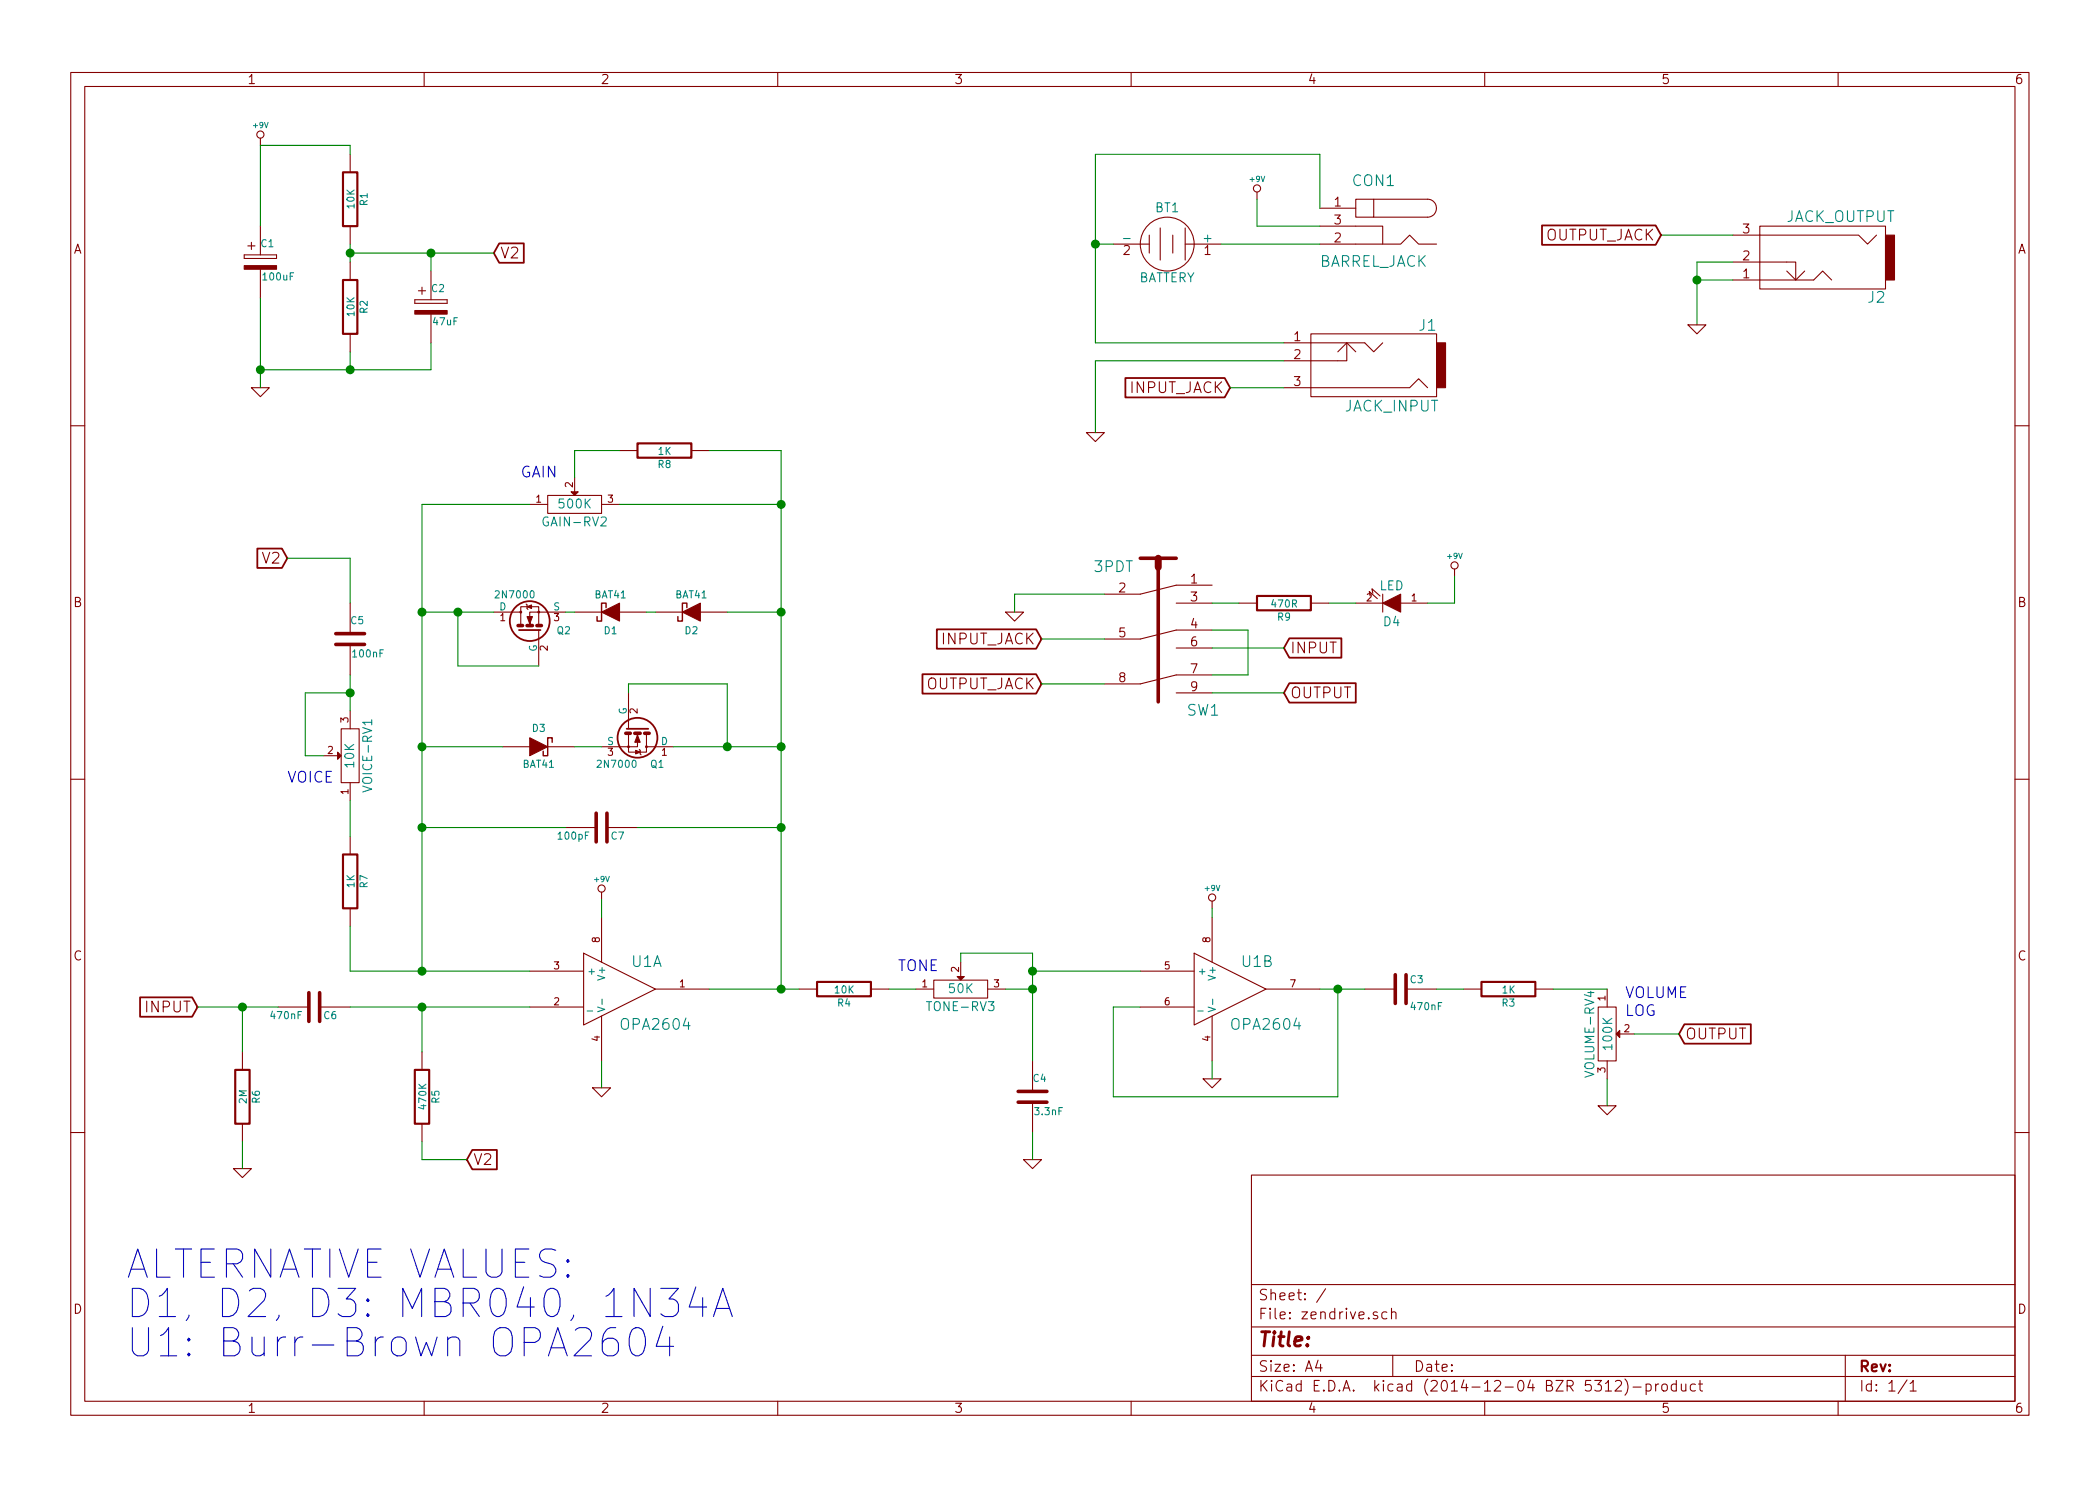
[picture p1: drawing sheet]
EESchema Schematic File Version 2
LIBS:power
LIBS:device
LIBS:transistors
LIBS:conn
LIBS:linear
LIBS:regul
LIBS:74xx
LIBS:cmos4000
LIBS:adc-dac
LIBS:memory
LIBS:xilinx
LIBS:special
LIBS:microcontrollers
LIBS:dsp
LIBS:microchip
LIBS:analog_switches
LIBS:motorola
LIBS:texas
LIBS:intel
LIBS:audio
LIBS:interface
LIBS:digital-audio
LIBS:philips
LIBS:display
LIBS:cypress
LIBS:siliconi
LIBS:opto
LIBS:atmel
LIBS:contrib
LIBS:valves
LIBS:zendrive-cache
EELAYER 25 0
EELAYER END
$Descr A4 11693 8268
encoding utf-8
Sheet 1 1
Title ""
Date ""
Rev ""
Comp ""
Comment1 ""
Comment2 ""
Comment3 ""
Comment4 ""
$EndDescr
$Comp
L LM193 U1
U 1 1
P 3450 5500
F 0 "U1" H 3600 5650 60  0000 C CNN
F 1 "OPA2604" H 3650 5300 60  0000 C CNN
F 2 "Sockets_DIP:DIP-8__300_ELL" H 3450 5500 60  0001 C CNN
F 3 "" H 3450 5500 60  0000 C CNN
	1    3450 5500
	1    0    0    -1  
$EndComp
$Comp
L LM193 U1
U 2 1
P 6850 5500
F 0 "U1" H 7000 5650 60  0000 C CNN
F 1 "OPA2604" H 7050 5300 60  0000 C CNN
F 2 "Sockets_DIP:DIP-8__300_ELL" H 6850 5500 60  0001 C CNN
F 3 "" H 6850 5500 60  0000 C CNN
	2    6850 5500
	1    0    0    -1  
$EndComp
$Comp
L +9V #PWR01
U 1 1
P 1450 800
F 0 "#PWR01" H 1450 770 20  0001 C CNN
F 1 "+9V" H 1450 910 30  0000 C CNN
F 2 "" H 1450 800 60  0000 C CNN
F 3 "" H 1450 800 60  0000 C CNN
	1    1450 800 
	1    0    0    -1  
$EndComp
$Comp
L GND #PWR02
U 1 1
P 1450 2150
F 0 "#PWR02" H 1450 2150 30  0001 C CNN
F 1 "GND" H 1450 2080 30  0001 C CNN
F 2 "" H 1450 2150 60  0000 C CNN
F 3 "" H 1450 2150 60  0000 C CNN
	1    1450 2150
	1    0    0    -1  
$EndComp
$Comp
L CP2 C1
U 1 1
P 1450 1450
F 0 "C1" H 1450 1550 40  0000 L CNN
F 1 "100uF" H 1456 1365 40  0000 L CNN
F 2 "Capacitors_SMD:c_elec_6.3x5.3" H 1488 1300 30  0001 C CNN
F 3 "" H 1450 1450 60  0000 C CNN
	1    1450 1450
	1    0    0    -1  
$EndComp
$Comp
L CP2 C2
U 1 1
P 2400 1700
F 0 "C2" H 2400 1800 40  0000 L CNN
F 1 "47uF" H 2406 1615 40  0000 L CNN
F 2 "Capacitors_SMD:c_elec_5x5.3" H 2438 1550 30  0001 C CNN
F 3 "" H 2400 1700 60  0000 C CNN
	1    2400 1700
	1    0    0    -1  
$EndComp
$Comp
L R R1
U 1 1
P 1950 1100
F 0 "R1" V 2030 1100 40  0000 C CNN
F 1 "10K" V 1957 1101 40  0000 C CNN
F 2 "Resistors_SMD:R_1206_HandSoldering" V 1880 1100 30  0001 C CNN
F 3 "" H 1950 1100 30  0000 C CNN
	1    1950 1100
	1    0    0    -1  
$EndComp
$Comp
L R R2
U 1 1
P 1950 1700
F 0 "R2" V 2030 1700 40  0000 C CNN
F 1 "10K" V 1957 1701 40  0000 C CNN
F 2 "Resistors_SMD:R_1206_HandSoldering" V 1880 1700 30  0001 C CNN
F 3 "" H 1950 1700 30  0000 C CNN
	1    1950 1700
	1    0    0    -1  
$EndComp
Text GLabel 2750 1400 2    60   Input ~ 0
V2
$Comp
L JACK_2P J1
U 1 1
P 7600 2000
F 0 "J1" H 7250 1800 60  0000 C CNN
F 1 "JACK_INPUT" H 7450 2250 60  0000 C CNN
F 2 "" H 7600 2000 60  0001 C CNN
F 3 "" H 7600 2000 60  0000 C CNN
	1    7600 2000
	-1   0    0    1   
$EndComp
$Comp
L BARREL_JACK CON1
U 1 1
P 7650 1250
F 0 "CON1" H 7650 1500 60  0000 C CNN
F 1 "BARREL_JACK" H 7650 1050 60  0000 C CNN
F 2 "Connect:BARREL_JACK" H 7650 1250 60  0001 C CNN
F 3 "" H 7650 1250 60  0000 C CNN
	1    7650 1250
	-1   0    0    -1  
$EndComp
$Comp
L BATTERY BT1
U 1 1
P 6500 1350
F 0 "BT1" H 6500 1550 50  0000 C CNN
F 1 "BATTERY" H 6500 1160 50  0000 C CNN
F 2 "" H 6500 1350 60  0001 C CNN
F 3 "" H 6500 1350 60  0000 C CNN
	1    6500 1350
	-1   0    0    -1  
$EndComp
Text GLabel 1600 3100 0    60   Input ~ 0
V2
$Comp
L C C5
U 1 1
P 1950 3550
F 0 "C5" H 1950 3650 40  0000 L CNN
F 1 "100nF" H 1956 3465 40  0000 L CNN
F 2 "Capacitors_ThroughHole:Capacitor7.5MMDiscRM5" H 1988 3400 30  0001 C CNN
F 3 "" H 1950 3550 60  0000 C CNN
	1    1950 3550
	1    0    0    -1  
$EndComp
$Comp
L POT VOICE-RV1
U 1 1
P 1950 4200
F 0 "VOICE-RV1" H 1950 4100 50  0000 C CNN
F 1 "10K" H 1950 4200 50  0000 C CNN
F 2 "" H 1950 4200 60  0001 C CNN
F 3 "" H 1950 4200 60  0000 C CNN
	1    1950 4200
	0    -1   -1   0   
$EndComp
$Comp
L R R7
U 1 1
P 1950 4900
F 0 "R7" V 2030 4900 40  0000 C CNN
F 1 "1K" V 1957 4901 40  0000 C CNN
F 2 "Resistors_SMD:R_1206_HandSoldering" V 1880 4900 30  0001 C CNN
F 3 "" H 1950 4900 30  0000 C CNN
	1    1950 4900
	1    0    0    -1  
$EndComp
$Comp
L GND #PWR03
U 1 1
P 3350 6050
F 0 "#PWR03" H 3350 6050 30  0001 C CNN
F 1 "GND" H 3350 5980 30  0001 C CNN
F 2 "" H 3350 6050 60  0000 C CNN
F 3 "" H 3350 6050 60  0000 C CNN
	1    3350 6050
	1    0    0    -1  
$EndComp
$Comp
L +9V #PWR04
U 1 1
P 3350 5000
F 0 "#PWR04" H 3350 4970 20  0001 C CNN
F 1 "+9V" H 3350 5110 30  0000 C CNN
F 2 "" H 3350 5000 60  0000 C CNN
F 3 "" H 3350 5000 60  0000 C CNN
	1    3350 5000
	1    0    0    -1  
$EndComp
Text GLabel 1100 5600 0    60   Input ~ 0
INPUT
$Comp
L C C6
U 1 1
P 1750 5600
F 0 "C6" V 1800 5650 40  0000 L CNN
F 1 "470nF" V 1800 5350 40  0000 L CNN
F 2 "Capacitors_ThroughHole:Capacitor7.5MMDiscRM5" H 1788 5450 30  0001 C CNN
F 3 "" H 1750 5600 60  0000 C CNN
	1    1750 5600
	0    1    1    0   
$EndComp
$Comp
L R R6
U 1 1
P 1350 6100
F 0 "R6" V 1430 6100 40  0000 C CNN
F 1 "2M" V 1357 6101 40  0000 C CNN
F 2 "Resistors_SMD:R_1206_HandSoldering" V 1280 6100 30  0001 C CNN
F 3 "" H 1350 6100 30  0000 C CNN
	1    1350 6100
	1    0    0    -1  
$EndComp
$Comp
L R R5
U 1 1
P 2350 6100
F 0 "R5" V 2430 6100 40  0000 C CNN
F 1 "470K" V 2357 6101 40  0000 C CNN
F 2 "Resistors_SMD:R_1206_HandSoldering" V 2280 6100 30  0001 C CNN
F 3 "" H 2350 6100 30  0000 C CNN
	1    2350 6100
	1    0    0    -1  
$EndComp
$Comp
L GND #PWR05
U 1 1
P 1350 6500
F 0 "#PWR05" H 1350 6500 30  0001 C CNN
F 1 "GND" H 1350 6430 30  0001 C CNN
F 2 "" H 1350 6500 60  0000 C CNN
F 3 "" H 1350 6500 60  0000 C CNN
	1    1350 6500
	1    0    0    -1  
$EndComp
Text GLabel 2600 6450 2    60   Input ~ 0
V2
$Comp
L POT GAIN-RV2
U 1 1
P 3200 2800
F 0 "GAIN-RV2" H 3200 2700 50  0000 C CNN
F 1 "500K" H 3200 2800 50  0000 C CNN
F 2 "" H 3200 2800 60  0001 C CNN
F 3 "" H 3200 2800 60  0000 C CNN
	1    3200 2800
	1    0    0    -1  
$EndComp
$Comp
L BS107 Q2
U 1 1
P 2950 3500
F 0 "Q2" V 2950 3351 40  0000 R CNN
F 1 "2N7000" V 3150 3700 40  0000 R CNN
F 2 "Housings_TO-92:TO-92-FET-inline-narrow-oval-SGD" V 2900 3650 29  0001 C CNN
F 3 "" H 2950 3500 60  0000 C CNN
	1    2950 3500
	0    -1   -1   0   
$EndComp
$Comp
L BS107 Q1
U 1 1
P 3550 4050
F 0 "Q1" V 3750 4200 40  0000 R CNN
F 1 "2N7000" V 3750 4050 40  0000 R CNN
F 2 "Housings_TO-92:TO-92-FET-inline-narrow-oval-SGD" V 3500 4200 29  0001 C CNN
F 3 "" H 3550 4050 60  0000 C CNN
	1    3550 4050
	0    1    1    0   
$EndComp
$Comp
L DIODESCH D1
U 1 1
P 3400 3400
F 0 "D1" H 3400 3500 40  0000 C CNN
F 1 "BAT41" H 3400 3300 40  0000 C CNN
F 2 "Diodes_ThroughHole:Diode_DO-35_SOD27_Horizontal_RM10" H 3400 3400 60  0001 C CNN
F 3 "" H 3400 3400 60  0000 C CNN
	1    3400 3400
	-1   0    0    1   
$EndComp
$Comp
L DIODESCH D2
U 1 1
P 3850 3400
F 0 "D2" H 3850 3500 40  0000 C CNN
F 1 "BAT41" H 3850 3300 40  0000 C CNN
F 2 "Diodes_ThroughHole:Diode_DO-35_SOD27_Horizontal_RM10" H 3850 3400 60  0001 C CNN
F 3 "" H 3850 3400 60  0000 C CNN
	1    3850 3400
	-1   0    0    1   
$EndComp
$Comp
L DIODESCH D3
U 1 1
P 3000 4150
F 0 "D3" H 3000 4250 40  0000 C CNN
F 1 "BAT41" H 3000 4050 40  0000 C CNN
F 2 "Diodes_ThroughHole:Diode_DO-35_SOD27_Horizontal_RM10" H 3000 4150 60  0001 C CNN
F 3 "" H 3000 4150 60  0000 C CNN
	1    3000 4150
	1    0    0    -1  
$EndComp
$Comp
L C C7
U 1 1
P 3350 4600
F 0 "C7" V 3400 4650 40  0000 L CNN
F 1 "100pF" V 3400 4350 40  0000 L CNN
F 2 "Capacitors_ThroughHole:Capacitor7.5MMDiscRM5" H 3388 4450 30  0001 C CNN
F 3 "" H 3350 4600 60  0000 C CNN
	1    3350 4600
	0    1    1    0   
$EndComp
$Comp
L R R8
U 1 1
P 3700 2500
F 0 "R8" V 3780 2500 40  0000 C CNN
F 1 "1K" V 3707 2501 40  0000 C CNN
F 2 "Resistors_SMD:R_1206_HandSoldering" V 3630 2500 30  0001 C CNN
F 3 "" H 3700 2500 30  0000 C CNN
	1    3700 2500
	0    1    1    0   
$EndComp
Text Notes 2900 2650 0    60   ~ 0
GAIN
Text Notes 1600 4350 0    60   ~ 0
VOICE
Text Notes 5000 5400 0    60   ~ 0
TONE
$Comp
L R R4
U 1 1
P 4700 5500
F 0 "R4" V 4780 5500 40  0000 C CNN
F 1 "10K" V 4707 5501 40  0000 C CNN
F 2 "Resistors_SMD:R_1206_HandSoldering" V 4630 5500 30  0001 C CNN
F 3 "" H 4700 5500 30  0000 C CNN
	1    4700 5500
	0    1    1    0   
$EndComp
$Comp
L POT TONE-RV3
U 1 1
P 5350 5500
F 0 "TONE-RV3" H 5350 5400 50  0000 C CNN
F 1 "50K" H 5350 5500 50  0000 C CNN
F 2 "" H 5350 5500 60  0001 C CNN
F 3 "" H 5350 5500 60  0000 C CNN
	1    5350 5500
	1    0    0    -1  
$EndComp
$Comp
L C C4
U 1 1
P 5750 6100
F 0 "C4" H 5750 6200 40  0000 L CNN
F 1 "3.3nF" H 5756 6015 40  0000 L CNN
F 2 "Capacitors_ThroughHole:Capacitor3MMDiscRM2.5" H 5788 5950 30  0001 C CNN
F 3 "" H 5750 6100 60  0000 C CNN
	1    5750 6100
	1    0    0    -1  
$EndComp
$Comp
L GND #PWR06
U 1 1
P 5750 6450
F 0 "#PWR06" H 5750 6450 30  0001 C CNN
F 1 "GND" H 5750 6380 30  0001 C CNN
F 2 "" H 5750 6450 60  0000 C CNN
F 3 "" H 5750 6450 60  0000 C CNN
	1    5750 6450
	1    0    0    -1  
$EndComp
$Comp
L GND #PWR07
U 1 1
P 6750 6000
F 0 "#PWR07" H 6750 6000 30  0001 C CNN
F 1 "GND" H 6750 5930 30  0001 C CNN
F 2 "" H 6750 6000 60  0000 C CNN
F 3 "" H 6750 6000 60  0000 C CNN
	1    6750 6000
	1    0    0    -1  
$EndComp
$Comp
L +9V #PWR08
U 1 1
P 6750 5050
F 0 "#PWR08" H 6750 5020 20  0001 C CNN
F 1 "+9V" H 6750 5160 30  0000 C CNN
F 2 "" H 6750 5050 60  0000 C CNN
F 3 "" H 6750 5050 60  0000 C CNN
	1    6750 5050
	1    0    0    -1  
$EndComp
$Comp
L C C3
U 1 1
P 7800 5500
F 0 "C3" V 7750 5550 40  0000 L CNN
F 1 "470nF" V 7900 5550 40  0000 L CNN
F 2 "Capacitors_ThroughHole:Capacitor7.5MMDiscRM5" H 7838 5350 30  0001 C CNN
F 3 "" H 7800 5500 60  0000 C CNN
	1    7800 5500
	0    1    1    0   
$EndComp
$Comp
L R R3
U 1 1
P 8400 5500
F 0 "R3" V 8480 5500 40  0000 C CNN
F 1 "1K" V 8407 5501 40  0000 C CNN
F 2 "Resistors_SMD:R_1206_HandSoldering" V 8330 5500 30  0001 C CNN
F 3 "" H 8400 5500 30  0000 C CNN
	1    8400 5500
	0    1    1    0   
$EndComp
$Comp
L POT VOLUME-RV4
U 1 1
P 8950 5750
F 0 "VOLUME-RV4" H 8950 5650 50  0000 C CNN
F 1 "100K" H 8950 5750 50  0000 C CNN
F 2 "" H 8950 5750 60  0001 C CNN
F 3 "" H 8950 5750 60  0000 C CNN
	1    8950 5750
	0    1    1    0   
$EndComp
$Comp
L GND #PWR09
U 1 1
P 8950 6150
F 0 "#PWR09" H 8950 6150 30  0001 C CNN
F 1 "GND" H 8950 6080 30  0001 C CNN
F 2 "" H 8950 6150 60  0000 C CNN
F 3 "" H 8950 6150 60  0000 C CNN
	1    8950 6150
	1    0    0    -1  
$EndComp
Text GLabel 9350 5750 2    60   Input ~ 0
OUTPUT
$Comp
L +9V #PWR010
U 1 1
P 7000 1100
F 0 "#PWR010" H 7000 1070 20  0001 C CNN
F 1 "+9V" H 7000 1210 30  0000 C CNN
F 2 "" H 7000 1100 60  0000 C CNN
F 3 "" H 7000 1100 60  0000 C CNN
	1    7000 1100
	1    0    0    -1  
$EndComp
$Comp
L JACK_2P J2
U 1 1
P 10100 1450
F 0 "J2" H 9750 1250 60  0000 C CNN
F 1 "JACK_OUTPUT" H 9950 1700 60  0000 C CNN
F 2 "" H 10100 1450 60  0001 C CNN
F 3 "" H 10100 1450 60  0000 C CNN
	1    10100 1450
	-1   0    0    -1  
$EndComp
Wire Wire Line
	1450 800  1450 1250
Wire Wire Line
	1450 1650 1450 2150
Wire Wire Line
	1950 1950 1950 2050
Wire Wire Line
	1450 2050 2400 2050
Connection ~ 1450 2050
Wire Wire Line
	1950 1450 1950 1350
Wire Wire Line
	1950 850  1950 800 
Wire Wire Line
	1950 800  1450 800 
Wire Wire Line
	1950 1400 2750 1400
Wire Wire Line
	2400 1400 2400 1500
Connection ~ 1950 1400
Wire Wire Line
	2400 2050 2400 1900
Connection ~ 1950 2050
Connection ~ 2400 1400
Wire Wire Line
	1600 3100 1950 3100
Wire Wire Line
	1950 3100 1950 3350
Wire Wire Line
	1950 3750 1950 3950
Wire Wire Line
	1950 4450 1950 4650
Wire Wire Line
	1950 5150 1950 5400
Wire Wire Line
	1950 5400 2950 5400
Wire Wire Line
	1800 4200 1700 4200
Wire Wire Line
	1700 4200 1700 3850
Wire Wire Line
	1700 3850 1950 3850
Connection ~ 1950 3850
Wire Wire Line
	3350 5900 3350 6050
Wire Wire Line
	3350 5000 3350 5100
Wire Wire Line
	1100 5600 1550 5600
Wire Wire Line
	1350 5850 1350 5600
Connection ~ 1350 5600
Wire Wire Line
	1950 5600 2950 5600
Wire Wire Line
	2350 5600 2350 5850
Connection ~ 2350 5600
Wire Wire Line
	1350 6350 1350 6500
Wire Wire Line
	2350 6350 2350 6450
Wire Wire Line
	2350 6450 2600 6450
Wire Wire Line
	2950 2800 2350 2800
Wire Wire Line
	2350 2800 2350 5400
Connection ~ 2350 5400
Wire Wire Line
	3450 2800 4350 2800
Wire Wire Line
	4350 2500 4350 5500
Wire Wire Line
	3950 5500 4450 5500
Wire Wire Line
	4050 3400 4350 3400
Connection ~ 4350 3400
Wire Wire Line
	3950 2500 4350 2500
Connection ~ 4350 2800
Wire Wire Line
	3600 3400 3650 3400
Wire Wire Line
	3150 3400 3200 3400
Wire Wire Line
	2750 3400 2350 3400
Connection ~ 2350 3400
Wire Wire Line
	3000 3700 2550 3700
Wire Wire Line
	2550 3700 2550 3400
Connection ~ 2550 3400
Wire Wire Line
	2800 4150 2350 4150
Connection ~ 2350 4150
Wire Wire Line
	3200 4150 3350 4150
Wire Wire Line
	3750 4150 4350 4150
Connection ~ 4350 4150
Wire Wire Line
	3500 3850 3500 3800
Wire Wire Line
	3500 3800 4050 3800
Wire Wire Line
	4050 3800 4050 4150
Connection ~ 4050 4150
Wire Wire Line
	3150 4600 2350 4600
Connection ~ 2350 4600
Wire Wire Line
	3550 4600 4350 4600
Connection ~ 4350 4600
Connection ~ 4350 5500
Wire Wire Line
	4950 5500 5100 5500
Wire Wire Line
	5750 5500 5600 5500
Wire Wire Line
	5750 5300 5750 5900
Wire Wire Line
	5350 5350 5350 5300
Wire Wire Line
	5350 5300 5750 5300
Connection ~ 5750 5400
Connection ~ 5750 5500
Wire Wire Line
	5750 6300 5750 6450
Wire Wire Line
	5750 5400 6350 5400
Wire Wire Line
	6350 5600 6200 5600
Wire Wire Line
	6200 5600 6200 6100
Wire Wire Line
	6200 6100 7450 6100
Wire Wire Line
	7450 6100 7450 5500
Wire Wire Line
	7350 5500 7600 5500
Wire Wire Line
	6750 5900 6750 6000
Wire Wire Line
	6750 5100 6750 5050
Connection ~ 7450 5500
Wire Wire Line
	8000 5500 8150 5500
Wire Wire Line
	8950 5500 8650 5500
Wire Wire Line
	8950 6000 8950 6150
Wire Wire Line
	9100 5750 9350 5750
Wire Wire Line
	6800 1350 7350 1350
Wire Wire Line
	7000 1100 7000 1250
Wire Wire Line
	7000 1250 7350 1250
Wire Wire Line
	7350 1150 7350 850 
Wire Wire Line
	7350 850  6100 850 
Wire Wire Line
	6100 850  6100 1900
Wire Wire Line
	6100 1350 6200 1350
Wire Wire Line
	6100 1900 7150 1900
Connection ~ 6100 1350
$Comp
L GND #PWR011
U 1 1
P 6100 2400
F 0 "#PWR011" H 6100 2400 30  0001 C CNN
F 1 "GND" H 6100 2330 30  0001 C CNN
F 2 "" H 6100 2400 60  0000 C CNN
F 3 "" H 6100 2400 60  0000 C CNN
	1    6100 2400
	1    0    0    -1  
$EndComp
Text GLabel 6850 2150 0    60   Input ~ 0
INPUT_JACK
Wire Wire Line
	6850 2150 7150 2150
Wire Wire Line
	3450 2500 3200 2500
Wire Wire Line
	3200 2500 3200 2650
Text Notes 9050 5550 0    60   ~ 0
VOLUME
Text Notes 9050 5650 0    60   ~ 0
LOG
$Comp
L 3PDT SW1
U 1 1
P 6450 3800
F 0 "SW1" H 6700 3650 60  0000 C CNN
F 1 "3PDT" H 6200 4450 60  0000 C CNN
F 2 "zendrive:3PDT" H 6450 3250 60  0001 C CNN
F 3 "" H 6450 3250 60  0000 C CNN
	1    6450 3800
	1    0    0    -1  
$EndComp
$Comp
L GND #PWR012
U 1 1
P 5650 3400
F 0 "#PWR012" H 5650 3400 30  0001 C CNN
F 1 "GND" H 5650 3330 30  0001 C CNN
F 2 "" H 5650 3400 60  0000 C CNN
F 3 "" H 5650 3400 60  0000 C CNN
	1    5650 3400
	1    0    0    -1  
$EndComp
Wire Wire Line
	6150 3300 5650 3300
Wire Wire Line
	5650 3300 5650 3400
$Comp
L LED D4
U 1 1
P 7750 3350
F 0 "D4" H 7750 3450 50  0000 C CNN
F 1 "LED" H 7750 3250 50  0000 C CNN
F 2 "Diodes_ThroughHole:Diode_LED_5mm_round_vertical" H 7750 3350 60  0001 C CNN
F 3 "" H 7750 3350 60  0000 C CNN
	1    7750 3350
	-1   0    0    1   
$EndComp
$Comp
L R R9
U 1 1
P 7150 3350
F 0 "R9" V 7230 3350 40  0000 C CNN
F 1 "470R" V 7157 3351 40  0000 C CNN
F 2 "Resistors_SMD:R_1206_HandSoldering" V 7080 3350 30  0001 C CNN
F 3 "" H 7150 3350 30  0000 C CNN
	1    7150 3350
	0    1    1    0   
$EndComp
Wire Wire Line
	6750 3350 6900 3350
Wire Wire Line
	7400 3350 7550 3350
$Comp
L +9V #PWR013
U 1 1
P 8100 3200
F 0 "#PWR013" H 8100 3170 20  0001 C CNN
F 1 "+9V" H 8100 3310 30  0000 C CNN
F 2 "" H 8100 3200 60  0000 C CNN
F 3 "" H 8100 3200 60  0000 C CNN
	1    8100 3200
	1    0    0    -1  
$EndComp
Wire Wire Line
	7950 3350 8100 3350
Wire Wire Line
	8100 3350 8100 3200
Connection ~ 9450 1550
Wire Wire Line
	9650 1550 9450 1550
Wire Wire Line
	9450 1450 9450 1800
Wire Wire Line
	9650 1450 9450 1450
$Comp
L GND #PWR014
U 1 1
P 9450 1800
F 0 "#PWR014" H 9450 1800 30  0001 C CNN
F 1 "GND" H 9450 1730 30  0001 C CNN
F 2 "" H 9450 1800 60  0000 C CNN
F 3 "" H 9450 1800 60  0000 C CNN
	1    9450 1800
	1    0    0    -1  
$EndComp
Wire Wire Line
	9250 1300 9650 1300
Text GLabel 9250 1300 0    60   Input ~ 0
OUTPUT_JACK
Text GLabel 5800 3800 0    60   Input ~ 0
OUTPUT_JACK
Text GLabel 7150 3850 2    60   Input ~ 0
OUTPUT
Wire Wire Line
	6100 2000 7150 2000
Wire Wire Line
	6100 2000 6100 2400
Text GLabel 5800 3550 0    60   Input ~ 0
INPUT_JACK
Wire Wire Line
	6150 3550 5800 3550
Wire Wire Line
	6150 3800 5800 3800
Wire Wire Line
	6750 3500 6950 3500
Wire Wire Line
	6950 3500 6950 3750
Wire Wire Line
	6950 3750 6750 3750
Text GLabel 7150 3600 2    60   Input ~ 0
INPUT
Wire Wire Line
	6750 3600 7150 3600
Wire Wire Line
	6750 3850 7150 3850
Text Notes 700  7550 0    157  ~ 0
ALTERNATIVE VALUES:\nD1, D2, D3: MBR040, 1N34A\nU1: Burr-Brown OPA2604
$EndSCHEMATC
